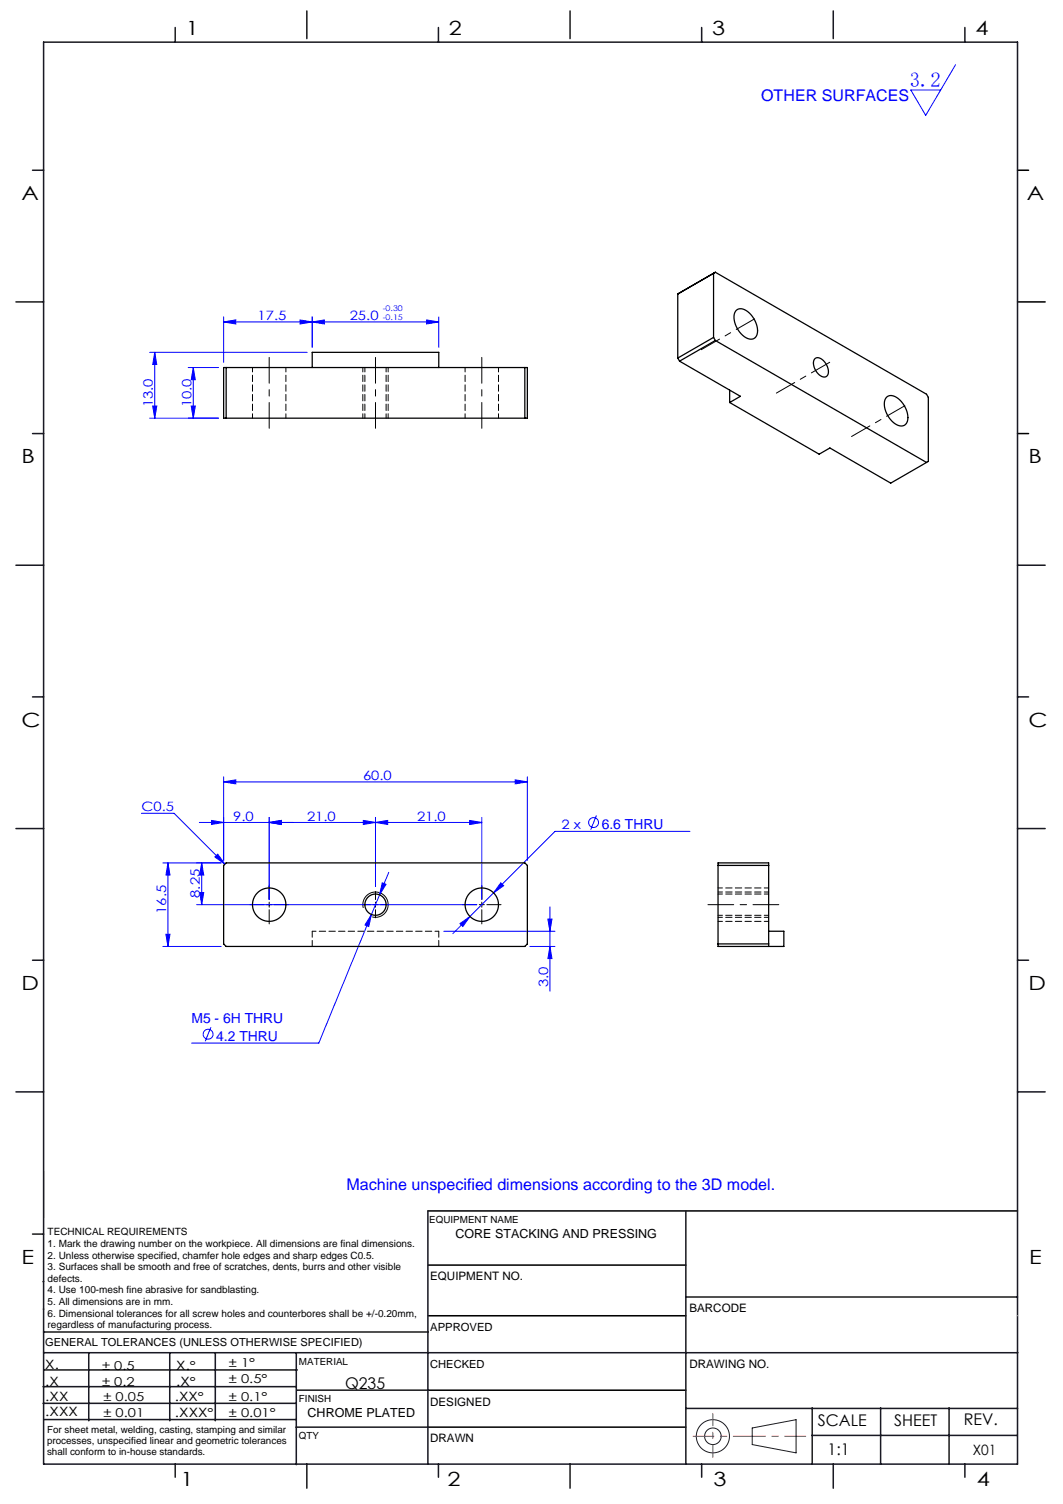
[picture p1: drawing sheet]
<svg xmlns="http://www.w3.org/2000/svg" width="210mm" height="297mm" viewBox="0 0 210 297" stroke-linecap="round" stroke-linejoin="round" font-family="sans-serif">
<g fill="none" stroke="#191924" stroke-width=".2">
<path d="M8.6 231.2v9.4M148.6 282l8.7-1.6v6.5l-8.7-1.6z"/>
<circle cx="140.8" cy="283.6" r="3.3"/>
<circle cx="140.8" cy="283.6" r="1.64"/>
</g>
<path d="M201 33.6h2.2M201 59.6h5.5M201 85.6h2.2M84.5 239.1h116.5M84.6 259.8h50.9M84.6 249.8h50.9M84.6 274.5h50.9M84.5 281.8h51" fill="none" stroke="#000" stroke-width=".3"/>
<path d="M136.9 283.6h22.3" fill="none" stroke="#f00" stroke-width=".2" stroke-dasharray="6.3 1.3 1.3 1.3" stroke-dashoffset="2.2"/>
<path d="M140.8 287.8v-8.7" fill="none" stroke="#f00" stroke-width=".2" stroke-dasharray="6.3 1.3 1.3 1.3" stroke-dashoffset="3.9"/>
<g fill="none" stroke="#191924" stroke-width=".3">
<path d="M8.6 8.3h192.4v280.8h-192.4zM34.6 5.4v2.9M60.6 2.2v5.4M86.6 5.4v2.9M112.6 2.2v5.4M138.6 5.4v2.9M164.6 2.2v5.4M190.6 5.4v2.9M6.4 33.6h2.2M3.2 59.6h5.4M6.4 85.6h2.2M3.2 111.6h5.4"/>
<path d="M201 111.6h5.5M6.4 137.6h2.2M201 137.6h2.2M3.2 163.6h5.4M201 163.6h5.5M6.4 189.6h2.2M201 189.6h2.2M3.2 215.6h5.4M201 215.6h5.5M84.5 239.1v50M135.5 239.1v50M6.4 243.7h2.2"/>
<path d="M8.5 253.1h.1M8.6 258.5h.1M135.5 256.1h65.5M8.5 277.1h49.9M8.5 273.8h49.9M8.6 267.1h75.9M8.6 263h75.9M8.8 270.5h49.9M17.5 267.1v13.5M33.5 267.1v13.5M42.5 267.1v13.5M58.5 267.1v22.1"/>
<path d="M58.6 274.5h26M84.6 267.1h116.5M135.5 278.1h65.5M160.5 278v11.1M174 278v11.1M187.5 278v11.1M8.8 280.3h49.7M34.6 289.1v2.6M58.5 281.8h26M60.6 289.1v4.8M86.6 289.1v2.6M112.6 289.1v4.8"/>
<path d="M138.6 289.1v2.6M160.4 283.5h40.6M164.6 289.1v4.8M190.6 289.1v2.6"/>
</g>
<path d="M201 259.8h.1" fill="none" stroke="#c0c0c0" stroke-width=".2"/>
<g fill="none" stroke="#00f" stroke-width=".2">
<path d="M188.8 12.8l-5.9 10-3-5h5.9M29.6 69.6h31.1M30.6 69.6l.4 2.4h-.8zM30.6 69.6v13M37.2 72.6h6M38.2 72.6l.4 2.4h-.8zM38.2 72.6v10M44.2 63.6l2.4-.4v.8zM44.2 62.6v9M59.3 63.2l2.4 .4-2.4 .4zM61.7 62.6v6M61.7 63.6l2.4-.4v.8z"/>
<path d="M84.3 63.2l2.4 .4-2.4 .4zM86.7 63.6h-42.5M86.7 62.6v6M29.6 82.6h13.6M30.2 80.2h.8l-.4 2.4zM37.8 80.2h.8l-.4 2.4zM44.2 154.4l2.4-.4v.8zM44.2 153.4v16.5M44.2 154.4h60M101.8 154l2.4 .4-2.4 .4zM104.2 153.4v16.5M27.9 160.6h6.5l10 10"/>
<path d="M32.2 170.4h11.5M33.2 170.4v16.5M33.2 170.4l.4 2.4h-.8zM38.8 178.6h55.4M39.4 162.4h55.8M39.4 176.2h.8l-.4 2.4zM39.8 170.4v8.2M39.8 170.4l.4 2.4h-.8zM41.8 162l2.4 .4-2.4 .4zM42.5 169.2l.5-.5 1.4 1.9zM53.2 162.4l2.4-.4v.8zM53.2 161.4v16.2"/>
<path d="M71.8 162l2.4 .4-2.4 .4zM74.2 162.4l2.4-.4v.8zM74.2 161.4v13.6M75.5 174.3l.8 .3-1.3 2.1zM76.8 172.3l-13.8 33.7h-25.2M92.8 162l2.4 .4-2.4 .4zM95.2 161.4v16.2M98.9 174.3l.6 .6-2 1.4zM108.6 179.1v16.6M117.8 161l-1.1 2.8M136.3 164.2h-26.6l-20.2 20.2M32.2 186.9h11.5"/>
<path d="M32.8 184.5h.8l-.4 2.4zM73.4 180.6l-.6 2.4-.7-.3zM87.7 183.9h21.9M90.9 182.4l1.9-1.4-1.4 2zM104.7 186.9h4.9M108.2 181.5h.8l-.4 2.4zM108.6 186.9l.4 2.4h-.8zM41.7 202.8l-1.1 2.8"/>
<circle cx="117.3" cy="162.4" r=".98"/>
<circle cx="41.1" cy="204.2" r=".98"/>
</g>
<path d="M52.7 178.6h1M53.2 178.1v1M71.8 179.3a2.5 2.5 0 0 1 2.2-3.1 2.5 2.5 0 0 1 2.7 2.7 2.5 2.5 0 0 1-3.2 2.2M73.7 178.6h1M74.2 178.1v1M94.7 178.6h1M95.2 178.1v1" fill="none" stroke="#000" stroke-width=".2"/>
<path d="M52.2 178.6h-2.8M53.2 177.6v-2.8M53.2 179.6v2.8M54.2 178.6h2.8M73.2 178.6h-1.6M74.2 177.6v-1.6M74.2 179.6v1.6M75.2 178.6h1.6M94.2 178.6h-2.8M95.2 177.6v-2.8M95.2 179.6v2.8M96.2 178.6h2.8" fill="none" stroke="#000" stroke-width=".2" stroke-dasharray="15.2 1.3 1.3 1.3"/>
<path d="M71.7 72.6v10M76.7 82.6v-10M151.9 176.1h-10M141.9 181.1h10" fill="none" stroke="#000" stroke-width=".2" stroke-dasharray="1.3 .6" stroke-dashoffset=".4"/>
<path d="M53.2 70.6v14M95.2 70.6v14M74.2 84.6v-14M153.9 178.6h-14" fill="none" stroke="#000" stroke-width=".2" stroke-dasharray="15.2 1.3 1.3 1.3" stroke-dashoffset="10.1"/>
<path d="M138.5 69.1l10.6-6.1M163.9 71.5l-10.5 6.1M168.2 86.2l10.6-6.1" fill="none" stroke="#000" stroke-width=".2" stroke-dasharray="15.2 1.3 1.3 1.3" stroke-dashoffset="11.1"/>
<g fill="#00f">
<path d="M53.2 162.4l2.4-.4v.8zM41.8 162l2.4 .4-2.4 .4zM59.3 63.2l2.4 .4-2.4 .4zM44.2 63.6l2.4-.4v.8z"/>
<path d="M44.2 154.4l2.4-.4v.8zM101.8 154l2.4 .4-2.4 .4zM53.2 162.4l2.4-.4v.8zM71.8 162l2.4 .4-2.4 .4zM74.2 162.4l2.4-.4v.8zM92.8 162l2.4 .4-2.4 .4zM90.9 182.4l.5 .6 1.4-2zM98.9 174.3l-1.4 2 2-1.4zM75.5 174.3l-.5 2.4 1.3-2.1zM73.4 180.6l-1.3 2.1 .7 .3zM42.5 169.2l.5-.5 1.4 1.9zM61.7 63.6l2.4-.4v.8zM84.3 63.2l2.4 .4-2.4 .4z"/>
<path d="M39.4 176.2h.8l-.4 2.4zM39.8 170.4l.4 2.4h-.8zM37.8 80.2h.8l-.4 2.4zM38.2 72.6l.4 2.4h-.8z"/>
<path d="M32.8 184.5h.8l-.4 2.4zM33.2 170.4l.4 2.4h-.8z"/>
<path d="M108.2 181.5h.8l-.4 2.4zM108.6 186.9l.4 2.4h-.8zM30.6 69.6l.4 2.4h-.8zM30.2 80.2h.8l-.4 2.4z"/>
</g>
<g fill="none" stroke="#000" stroke-width=".25">
<path d="M133.9 58.1v12.6M134.2 57.8l-.3 .3M141.3 53.8l-.3 .2v12.6M141.3 53.8l41.7 24.1 .4 .6v12.6l-7.4 4.3-12.1-6.9-2.1 1.2-17.7-10.2M141.3 53.8l-7.4 4.3M44.2 72.6h60v10h-60zM44.7 72.6v10M61.7 72.6v-3h25v3M103.7 72.6v10M133.9 70.7l.3 .6M134.2 71.3l12.1 7-2.2 1.2M141 66.6l-7.1 4.1"/>
<path d="M141 66.6l.3 .6M141.3 67.2l-7.1 4.1M141.3 67.2l41.7 24.1M144.1 77v2.5M145.4 61.3a1.84 1.84 0 0 1 2.7 .5 4.5 4.5 0 0 1 1.4 4.5 1.46 1.46 0 0 1-2.4 .2 4.5 4.5 0 0 1-1.8-5zM161 70.8a1.83 1.83 0 0 1 2.3 1.3 1.71 1.71 0 0 1-.2 2.3 2.53 2.53 0 0 1-2.4-2.4v-.6zM175.1 78.4a1.84 1.84 0 0 1 2.6 .6 4.5 4.5 0 0 1 1.5 4.4 1.46 1.46 0 0 1-2.4 .3 4.5 4.5 0 0 1-1.8-5zM44.7 170.4h59l.5 .5v15.5l-.5 .5h-59l-.5-.5v-15.5zM141.9 170.9h10M141.9 186.4h10M151.9 183.9h3v3h-13v-16.5h10v16.5"/>
<circle cx="53.2" cy="178.6" r="3.3"/>
<circle cx="74.2" cy="178.6" r="2.1"/>
<circle cx="95.2" cy="178.6" r="3.3"/>
</g>
<path d="M61.7 186.9v-3M86.7 183.9v3" fill="none" stroke="#000" stroke-width=".2" stroke-dasharray="1.3 .6" stroke-dashoffset=".1"/>
<path d="M61.7 183.9h25" fill="none" stroke="#000" stroke-width=".2" stroke-dasharray="1.3 .6" stroke-dashoffset=".5"/>
<path d="M49.9 72.6v10M72.1 72.6v10M91.9 72.6v10M56.5 82.6v-10M76.3 82.6v-10M98.5 82.6v-10M151.9 175.3h-10M151.9 176.5h-10M141.9 181.9h10M141.9 180.7h10" fill="none" stroke="#000" stroke-width=".2" stroke-dasharray="1.3 .6" stroke-dashoffset=".4"/>
<text font-size="4.1" fill="#00f" x="179.7" y="17.2">3.2</text>
<g font-size="3.9">
<text x="36.7" y="6.9">1</text>
<text x="88.7" y="6.9">2</text>
<text x="140.7" y="6.9">3</text>
<text x="192.7" y="6.9">4</text>
<text x="4.2" y="39.5">A</text>
<text x="202.9" y="39.5">A</text>
<text x="4.2" y="91.5">B</text>
<text x="203.2" y="91.5">B</text>
<text x="4.2" y="143.5">C</text>
<text x="203.2" y="143.5">C</text>
<text x="4.2" y="195.5">D</text>
<text x="203.2" y="195.5">D</text>
<text x="4.2" y="249.6">E</text>
<text x="203.3" y="249.6">E</text>
<text x="35.7" y="293.4">1</text>
<text x="88.4" y="293.4">2</text>
<text x="141" y="293.4">3</text>
<text x="193" y="293.4">4</text>
</g>
<g font-size="3.2" fill="#00f">
<text x="150.4" y="20">OTHER SURFACES</text>
<text x="68.4" y="234.9">Machine unspecified dimensions according to the 3D model.</text>
</g>
<g font-size="3.2">
<text x="68.2" y="274.2">Q235</text>
<text x="161.6" y="281.7">SCALE</text>
<text x="176.7" y="281.5">SHEET</text>
<text x="190.4" y="281.5">REV.</text>
<text x="163.5" y="287.3">1:1</text>
</g>
<text font-size="2.8" x="192.2" y="287.3">X01</text>
<g font-size="2.7" fill="#00f">
<text x="118.9" y="163.8">6.6 THRU</text>
<text x="37.8" y="202.1">M5 - 6H THRU</text>
<text x="42.7" y="205.6">4.2 THRU</text>
</g>
<g font-size="2.6" fill="#00f">
<text x="50.9" y="63.2">17.5</text>
<text x="69.1" y="63.2">25.0</text>
<text x="30.2" y="80.4" transform="rotate(-90 30.2 80.4)">13.0</text>
<text x="37.8" y="80.4" transform="rotate(-90 37.8 80.4)">10.0</text>
<text x="71.7" y="154">60.0</text>
<text x="27.9" y="160.2">C0.5</text>
<text x="46.1" y="162.1">9.0</text>
<text x="60.7" y="162.1">21.0</text>
<text x="82.4" y="162.1">21.0</text>
<text x="110.9" y="163.8">2 x</text>
<text x="39.5" y="177.3" transform="rotate(-90 39.5 177.3)">8.25</text>
<text x="32.8" y="180.4" transform="rotate(-90 32.8 180.4)">16.5</text>
<text x="108.3" y="194.9" transform="rotate(-90 108.3 194.9)">3.0</text>
</g>
<g font-size="2.5">
<text x="90" y="244.4">CORE STACKING AND PRESSING</text>
<text x="8.9" y="273.6">.X</text>
<text x="8.9" y="270.4">X.</text>
<text x="34.8" y="273.7">.X°</text>
<text x="34.8" y="270.5">X.°</text>
<text x="9" y="276.7">.XX</text>
<text x="9" y="279.7">.XXX</text>
<text x="34.5" y="276.7">.XX°</text>
<text x="34.6" y="279.8">.XXX°</text>
<text x="60.8" y="279.8">CHROME PLATED</text>
</g>
<g font-size="2.4">
<text x="45.2" y="270">± 1°</text>
<text x="20.2" y="270.4">± 0.5</text>
<text x="20.2" y="273.7">± 0.2</text>
<text x="45.2" y="273.2">± 0.5°</text>
<text x="20.4" y="279.7">± 0.01</text>
<text x="20.4" y="276.7">± 0.05</text>
<text x="45.2" y="276.7">± 0.1°</text>
<text x="45.2" y="279.7">± 0.01°</text>
</g>
<g font-size="2.3">
<text x="85" y="252.9">EQUIPMENT NO.</text>
<text x="136.2" y="259.2">BARCODE</text>
<text x="136.2" y="270.2">DRAWING NO.</text>
<text x="85" y="277.6">DESIGNED</text>
<text x="85" y="284.9">DRAWN</text>
</g>
<g font-size="2.2">
<text x="85" y="262.8">APPROVED</text>
<text x="8.9" y="265.9">GENERAL TOLERANCES (UNLESS OTHERWISE SPECIFIED)</text>
<text x="85" y="270.1">CHECKED</text>
</g>
<g font-size="2">
<text x="9.4" y="243.9">TECHNICAL REQUIREMENTS</text>
<text x="9.4" y="246.2">1. Mark the drawing number on the workpiece. All dimensions are final dimensions.</text>
<text x="9.4" y="248.5">2. Unless otherwise specified, chamfer hole edges and sharp edges C0.5.</text>
<text x="9.4" y="250.8">3. Surfaces shall be smooth and free of scratches, dents, burrs and other visible</text>
<text x="9.4" y="253.1">defects.</text>
<text x="9.4" y="255.4">4. Use 100-mesh fine abrasive for sandblasting.</text>
<text x="9.4" y="257.7">5. All dimensions are in mm.</text>
<text x="9.4" y="260">6. Dimensional tolerances for all screw holes and counterbores shall be +/-0.20mm,</text>
<text x="9.4" y="262.3">regardless of manufacturing process.</text>
</g>
<g font-size="1.9">
<text x="84.8" y="241.5">EQUIPMENT NAME</text>
<text x="59.1" y="269.5">MATERIAL</text>
<text x="59.1" y="276.9">FINISH</text>
<text x="9.3" y="282.9">For sheet metal, welding, casting, stamping and similar</text>
<text x="9.3" y="285.1">processes, unspecified linear and geometric tolerances</text>
<text x="9.3" y="287.4">shall conform to in-house standards.</text>
<text x="59.1" y="284.2">QTY</text>
</g>
<g font-size="1.5" fill="#00f">
<text x="75.6" y="61.4">-0.30</text>
<text x="75.6" y="63.1">-0.15</text>
</g>
</svg>
